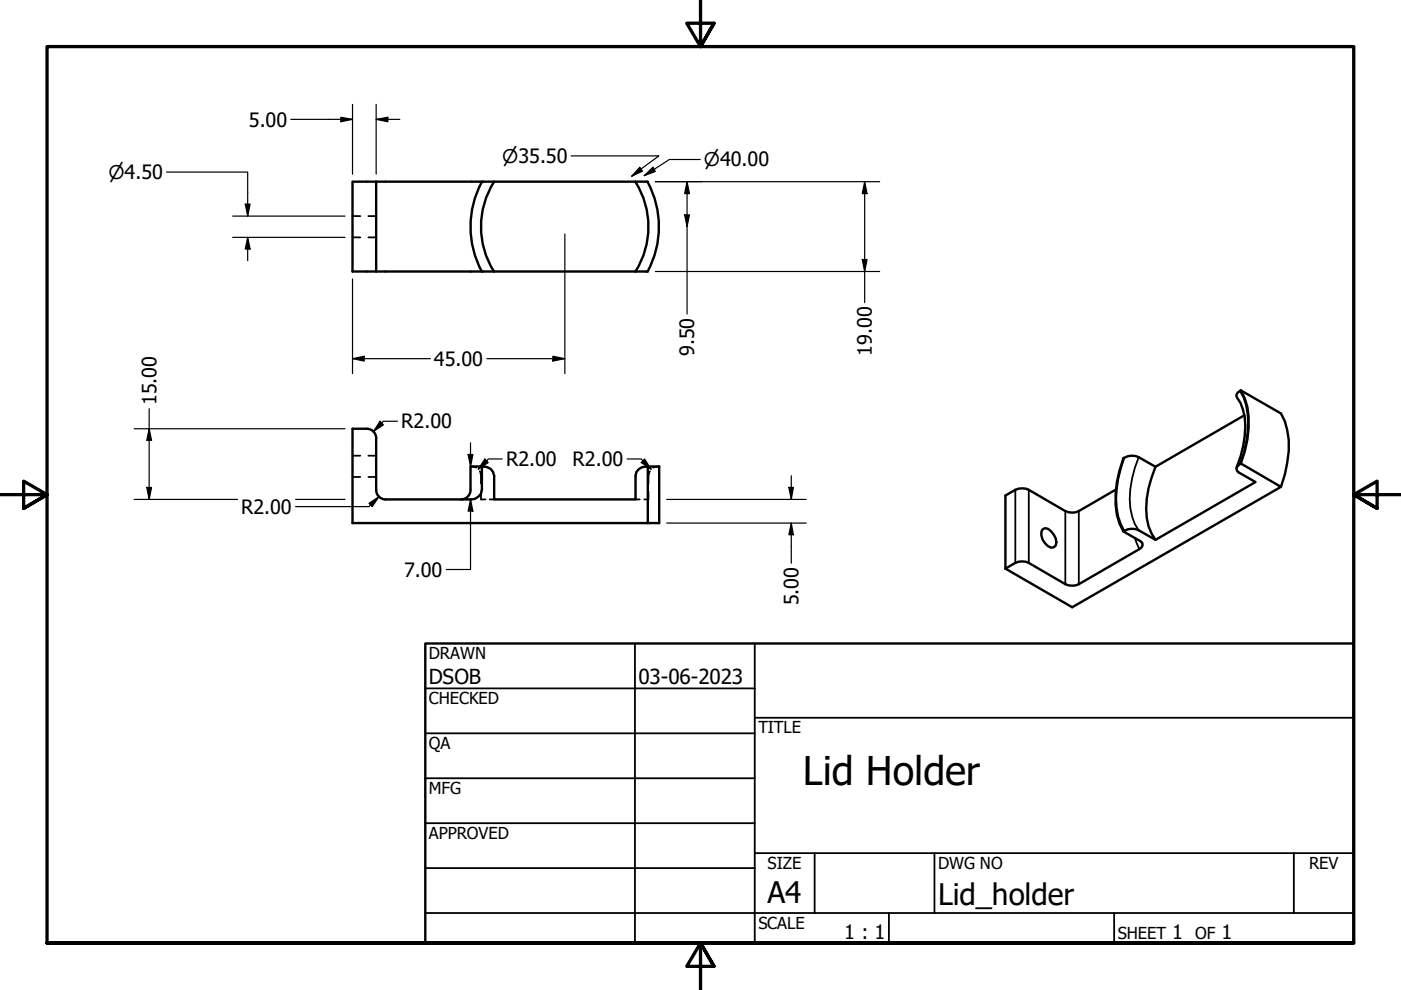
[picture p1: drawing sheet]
<svg xmlns="http://www.w3.org/2000/svg" width="297mm" height="210mm" viewBox="0 0 297 210" stroke-linecap="round" stroke-linejoin="round" font-family="sans-serif">
<!-- layer: Hidden (ANSI) -->
<g fill="none" stroke="#000" stroke-width=".38">
<path d="M74.7 45.8h1.7M74.7 50.3h1.7M78.1 45.8h1.7M78.1 50.3h1.7M74.7 96.6h1.7M78.1 96.6h1.7M100 98.9l1 .3M101.7 99.9l.3 1v1.6M137.8 99.9l-.3 1v1.6M139.5 98.9l-1 .3M74.7 101.1h1.7M78.1 101.1h1.7"/>
<path d="M102 104.2v1.7h.9M103.8 105.9h1M134.7 105.9h.9M137.5 104.2v1.7h-.9"/>
</g>
<!-- layer: Visible (ANSI) -->
<g fill="none" stroke="#000" stroke-width=".51">
<path d="M79.8 38.5h57.6M102.2 38.6a20 20 0 0 0 0 19M104.7 38.6a17.7 17.7 0 0 0 0 19M134.7 38.6a17.7 17.7 0 0 1 0 19M137.3 38.6a20 20 0 0 1 0 19M79.8 57.6v-19.1h-5.1v19.1h62.7M77.7 90.9h-3v20h62.7v-12h2.4v12h-2.4M77.8 90.9a2 2 0 0 1 2 2M79.8 92.9v11M102.2 98.9h-2.4v5M137.4 98.9a2.3 2.3 0 0 0-2.7 2v5h-29.9v-5a2.23 2.23 0 0 0-2.6-2v5a2.29 2.29 0 0 1-2.3 2h-18.2a2 2 0 0 1-1.9-2M245 99a19.5 19.5 0 0 0-1.5 12.6l.7 1.5 .8 1.4"/>
<path d="M263.1 98.3a1.27 1.27 0 0 0-.8 1.5l.3 .4 3.6 2-21.2 12.3-3.6-2.1a3.2 3.2 0 0 0-3.2 .3l4 2.4 .1 .5-.2 .4-13.4 7.9a3.4 3.4 0 0 1-2.8 0l-7.8-4.5a3.4 3.4 0 0 0-2.8 0l-2.1 1.2M263.1 82.8a1.17 1.17 0 0 0-.8 1.6 10.9 10.9 0 0 1 1.6 8l-.3 2.1-.6 2.3-.8 2.3M263.1 98.3l8.5 4.9-44.3 25.5-14.1-8.1M263.1 82.8a13 13 0 0 1 1.6 7.9l-.2 2.5-.6 2.5-.8 2.6M263.1 82.8l8.5 4.9a15 15 0 0 1 1.3 10.4l-.5 2.5-.8 2.6M263.8 88l-18.8 11-3.6-2.1a3.4 3.4 0 0 0-3.2 .2 23 23 0 0 0-1.4 12l.6 1.9 .8 1.7M99.8 103.9a2 2 0 0 1-2 2M221 112.2l.6-.2a3.2 3.2 0 0 1 2.2 3.7l-.4 .3a2.29 2.29 0 0 1-2.4-1.6l-.2-.9v-.8zM236.6 103.8l-7.9 4.6a3.4 3.4 0 0 1-2.8 0l-7.8-4.5a3.4 3.4 0 0 0-2.8 0l-2.1 1.2v15.5"/>
</g>
<!-- layer: Visible Narrow (ANSI) -->
<path d="M238.4 97.1a22 22 0 0 0-1.3 12.4l.6 1.7 .7 1.4M241.4 96.9a19.9 19.9 0 0 0-1.4 12.6l.6 1.6 .8 1.3M262.9 82.9a13.1 13.1 0 0 1 1.6 8.8l-.8 4.5-.8 2.2M215.3 103.9v15.5M218.1 103.9v15.5M225.9 108.4v15.5M228.7 108.4v15.5M240.6 114.1l1 2.3" fill="none" stroke="#000" stroke-width=".38"/>
<!-- layer: Border (ANSI) -->
<path d="M148.5 -.1v10l-2.9-5h5.8l-2.9 5 2.9-5M0 104.9h10l-5-2.9v5.8l5-2.9-5 2.9M297 104.9h-10l5-2.9v5.8l-5-2.9 5 2.9M10 199.9v-190h277v190h-277h277M151.4 204.9l-2.9-5 2.9 5h-5.8l2.9-5v10" fill="none" stroke="#000" stroke-width=".7"/>
<!-- layer: Title (ANSI) -->
<g fill="none" stroke="#000" stroke-width=".38">
<path d="M134.6 136.4v63.5M160 136.4v63.5M90.2 146h69.8M90.2 155.5h69.8M160 152.2h127M90.2 165h69.8M90.2 174.5h69.8M90.2 193.6h196.8M90.2 184.1h69.8M160 180.9h127M172.7 180.9v12.7M188.5 193.6v6.3"/>
<path d="M198.1 180.9v12.7M236.2 193.6v6.3M274.3 180.9v12.7"/>
</g>
<path d="M90.2 136.4h196.8v63.5h-196.8z" fill="none" stroke="#000" stroke-width=".51"/>
<!-- layer: Dimension (ANSI) -->
<g fill="none" stroke="#000" stroke-width=".25">
<path d="M35.3 36.5h17.2v9.3M61.7 25.3h13M72.3 24.9l2.4 .4-2.4 .5zM74.7 22.1v14.8M79.8 25.3l2.4-.4v.9zM79.8 25.3h5M79.8 22.1v14.8M121.1 33.1h18.6l-5.8 4.3M135.6 35.5l.6 .8-2.3 1.1zM136.6 37.2l1.8-1.7 .5 .9zM138.9 38.5h47.6M145.7 38.5l.5 2.6h-1z"/>
<path d="M145.7 38.5v28.1M148.5 33.8h-6.6l-5.3 3.4M183.3 38.5l.5 2.6h-1zM183.3 38.5v25.7M49.3 45.8h23.9M49.3 50.3h23.9M52 43.3h1l-.5 2.5zM52.5 50.3l.5 2.5h-1zM52.5 50.3v5M74.7 59.2v20M119.8 49.6v29.6M138.9 57.6h47.6"/>
<path d="M145.2 45.6h1l-.5 2.4zM182.8 55h1l-.5 2.6zM74.7 76l2.5-.5v1.1zM74.7 76h16.5M103.3 76h16.5M117.2 75.5l2.6 .5-2.6 .6zM28.4 90.9h44.8M31.6 90.9l.5 2.5h-1zM31.6 86.6v19.3M80.6 89.3l.7 .8-2.1 1.4zM84.3 89.3h-3l-2.1 2.2M99.3 96.4h1l-.5 2.5z"/>
<path d="M99.8 93.9v5M102.8 97.3l.7 .8-2.1 1.4zM106.5 97.3h-3l-2.1 2.2M133 97.3h3l2 2.2M136.7 97.3l1.3 2.2-2-1.4zM28.4 105.9h22M31.1 103.3h1l-.5 2.6zM62.7 105.9h10.5M78.2 106.7l2.1-1.4-1.4 2.1zM80.3 105.3l-2.1 2.1h-15.5M99.8 105.9l.5 2.5h-1zM99.8 105.9v14.8h-5.2"/>
<path d="M141.4 110.9h29.5M141.4 105.9h29.5M167.3 103.3h.9l-.4 2.6zM167.8 110.9l.4 2.5h-.9zM167.8 100.9v5M167.8 110.9v8.5"/>
</g>
<g fill="#000">
<path d="M72.3 24.9l2.4 .4-2.4 .5z" fill-rule="evenodd"/>
<path d="M79.8 25.3l2.4-.4v.9z" fill-rule="evenodd"/>
<path d="M135.6 35.5l.6 .8-2.3 1.1z" fill-rule="evenodd"/>
<path d="M136.6 37.2l1.8-1.7 .5 .9z" fill-rule="evenodd"/>
<path d="M52 43.3h1l-.5 2.5z" fill-rule="evenodd"/>
<path d="M52.5 50.3l.5 2.5h-1z" fill-rule="evenodd"/>
<path d="M145.2 45.6h1l-.5 2.4z" fill-rule="evenodd"/>
<path d="M145.7 38.5l.5 2.6h-1z" fill-rule="evenodd"/>
<path d="M182.8 55h1l-.5 2.6z" fill-rule="evenodd"/>
<path d="M183.3 38.5l.5 2.6h-1z" fill-rule="evenodd"/>
<path d="M74.7 76l2.5-.5v1.1z" fill-rule="evenodd"/>
<path d="M117.2 75.5l2.6 .5-2.6 .6z" fill-rule="evenodd"/>
<path d="M31.6 90.9l.5 2.5h-1z" fill-rule="evenodd"/>
<path d="M80.6 89.3l.7 .8-2.1 1.4z" fill-rule="evenodd"/>
<path d="M99.3 96.4h1l-.5 2.5z" fill-rule="evenodd"/>
<path d="M102.8 97.3l.7 .8-2.1 1.4z" fill-rule="evenodd"/>
<path d="M136.7 97.3l1.3 2.2-2-1.4z" fill-rule="evenodd"/>
<path d="M31.1 103.3h1l-.5 2.6z" fill-rule="evenodd"/>
<path d="M78.2 106.7l2.1-1.4-1.4 2.1z" fill-rule="evenodd"/>
<path d="M99.8 105.9l.5 2.5h-1z" fill-rule="evenodd"/>
<path d="M167.3 103.3h.9l-.4 2.6z" fill-rule="evenodd"/>
<path d="M167.8 110.9l.4 2.5h-.9z" fill-rule="evenodd"/>
</g>
<text font-size="8.4" x="170.2" y="166.3">Lid Holder</text>
<g font-size="6.3">
<text x="162.8" y="191.4">A4</text>
<text x="198.9" y="191.9">Lid_holder</text>
</g>
<g font-size="4.4">
<text x="90.9" y="145.1">DSOB</text>
<text x="135.4" y="145.1">03-06-2023</text>
</g>
<g font-size="4.2">
<text x="52.8" y="26.8">5.00</text>
<text x="92" y="77.6">45.00</text>
<text x="147.2" y="75.5" transform="rotate(-90 147.2 75.5)">9.50</text>
<text x="184.8" y="75.4" transform="rotate(-90 184.8 75.4)">19.00</text>
<text x="33.1" y="85.9" transform="rotate(-90 33.1 85.9)">15.00</text>
<text x="85.1" y="90.8">R2.00</text>
<text x="107.3" y="98.8">R2.00</text>
<text x="121.4" y="98.8">R2.00</text>
<text x="51.1" y="108.9">R2.00</text>
<text x="85.7" y="122.3">7.00</text>
<text x="169.3" y="128.4" transform="rotate(-90 169.3 128.4)">5.00</text>
<text x="179" y="199.2">1 : 1</text>
<text x="248.5" y="199.1">1</text>
<text x="259" y="199.1">1</text>
</g>
<g font-size="4">
<text x="106.5" y="34.5">⌀35.50</text>
<text x="149.2" y="35.3">⌀40.00</text>
<text x="23" y="37.9">⌀4.50</text>
</g>
<g font-size="3.5">
<text x="90.9" y="139.7">DRAWN</text>
<text x="90.9" y="149.3">CHECKED</text>
<text x="160.8" y="155.5">TITLE</text>
<text x="90.9" y="158.8">QA</text>
<text x="90.9" y="168.3">MFG</text>
<text x="90.9" y="177.8">APPROVED</text>
<text x="162.8" y="184.2">SIZE</text>
<text x="198.9" y="184.2">DWG NO</text>
<text x="277.6" y="184.2">REV</text>
<text x="160.8" y="196.9">SCALE</text>
<text x="237" y="199.1">SHEET</text>
<text x="253.4" y="199.1">OF</text>
</g>
</svg>
